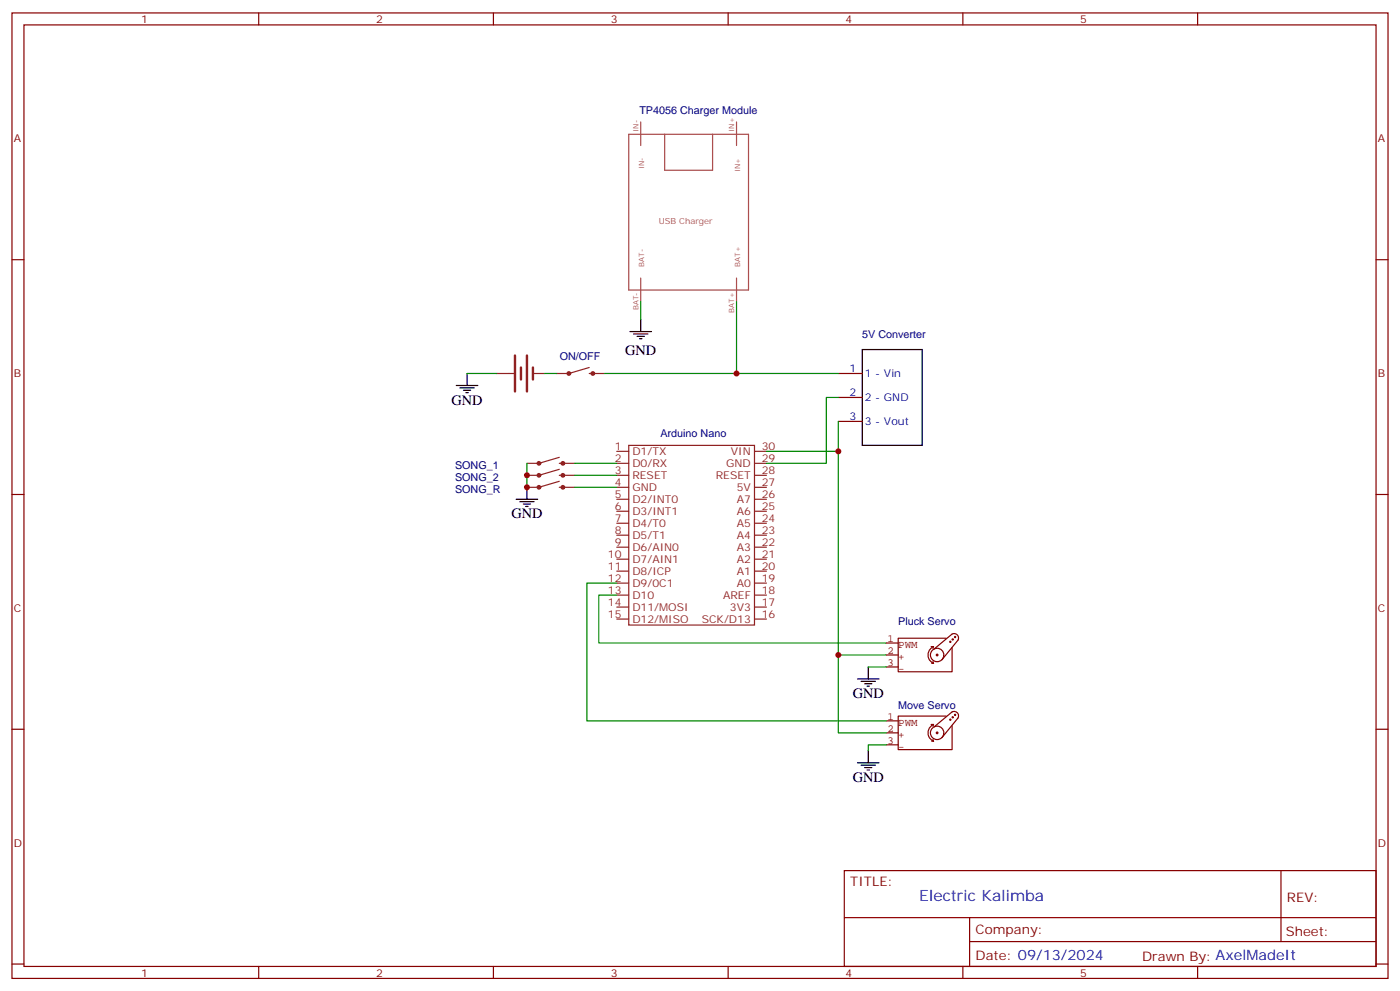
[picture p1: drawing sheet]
<svg xmlns="http://www.w3.org/2000/svg" width="412mm" height="292mm" viewBox="0 0 412 292" stroke-linecap="round" stroke-linejoin="round" font-family="sans-serif">
<g fill="none" stroke="#870000" stroke-width=".35">
<path d="M3.5 3.8h405.4v284.3h-405.4zM7.1 7.3h398.2v277.3h-398.2zM76.2 3.8v3.5M145.3 3.8v3.5M214.5 3.8v3.5M283.6 3.8v3.5M352.8 3.8v3.5M3.5 76.5h3.6M405.3 76.5h3.6M246.9 110h7.1M246.9 117.1h7.1M246.9 124.1h7.1"/>
<path d="M3.5 145.6h3.6M405.3 145.6h3.6M3.5 214.8h3.6M405.3 214.8h3.6M248.7 256.4h156.6v28.2h-156.6zM377.3 256.4v20.9M248.7 270.2h156.5M285.6 277.3h119.6M285.6 270.2v14.2M3.5 283.9h3.6M76.2 284.6v3.5M145.3 284.6v3.5"/>
<path d="M214.5 284.6v3.5M283.6 284.6v3.5M352.8 284.6v3.5M405.3 283.9h3.6"/>
</g>
<g fill="none" stroke="#8c2424" stroke-width=".35">
<path d="M146.4 110h4.9M157 110h3.5M173.6 108.2l-6 1.8h-3.6M173.6 110h4.6M164.7 134.7l-6 1.8h-3.5M164.7 136.5h4.6M164.7 138.2l-6 1.8h-3.5M164.7 140h4.6M181.7 132.9h3.5M181.7 136.5h3.5M181.7 140h3.5M185.2 131.2h37v52.9h-37z"/>
<path d="M222.2 132.9h3.6M222.2 136.5h3.6M222.2 140h3.6M164.7 141.7l-6 1.8h-3.5M164.7 143.5h4.6M181.7 143.5h3.5M181.7 147h3.5M181.7 150.6h3.5M181.7 154.1h3.5M181.7 157.6h3.5M222.2 143.5h3.6M222.2 147h3.6"/>
<path d="M222.2 150.6h3.6M222.2 154.1h3.6M222.2 157.6h3.6M181.7 161.1h3.5M181.7 164.7h3.5M181.7 168.2h3.5M181.7 171.7h3.5M181.7 175.3h3.5M181.7 178.8h3.5M222.2 161.1h3.6M222.2 164.7h3.6M222.2 168.2h3.6"/>
<path d="M222.2 171.7h3.6M222.2 175.3h3.6M222.2 178.8h3.6M181.7 182.3h3.5M222.2 182.3h3.6"/>
</g>
<g fill="none" stroke="#000" stroke-width=".35">
<path d="M185.6 97.6h6.3M186.6 98.4h4.3M187.7 99.1h2.1M188.4 99.8h.7M188.7 94.1v3.5M134.4 113.5h6.4M135.5 114.2h4.2M136.5 114.9h2.1M137.2 115.6h.7M137.6 110v3.5M254 102.9h17.6v28.3h-17.6zM152 147h6.4"/>
<path d="M153.1 147.7h4.2M154.2 148.4h2.1M154.9 149.2h.7M155.2 143.5v3.5M252.6 200h6.3M255.8 196.4v3.6M253.6 200.7h4.3M254.7 201.4h2.1M255.4 202.1h.7M252.6 224.6h6.3M253.6 225.4h4.3M254.7 226.1h2.1"/>
<path d="M255.4 226.8h.7M255.8 221.1v3.5"/>
</g>
<g fill="none" stroke="#850000" stroke-width=".35">
<path d="M261.1 189.4h3.5M261.1 192.9h3.5M261.1 196.4h3.5M274.3 190.4h.7M274.5 195.4h.5M274.8 194.8l.2 .6M275 190.4l-.2 .6M275 190.4a2.68 2.68 0 0 0-1.6 2.5 2.68 2.68 0 0 0 1.6 2.5M276.3 192.9l-.3-.2-.2 .2 .4 .2M278 192.9a1.98 1.98 0 0 0-2.9-1.7 1.98 1.98 0 0 0-.1 3.4 1.98 1.98 0 0 0 3-1.5M278.7 188h-14.1v9.8h15.9v-7M280.1 189l-.2-.2-.1 .2 .3 .1"/>
<path d="M280.8 188.3l-.2-.2-.1 .2 .3 .1M281.5 187.6l-.2-.2-.1 .2 .3 .1M282.2 188.5a1.31 1.31 0 0 0-.2-1.5 1.31 1.31 0 0 0-1.5-.3l-5.3 4.4M282.2 188.5l-4.7 5.8M261.1 212.3h3.5M261.1 215.8h3.5M261.1 219.4h3.5M274.3 213.4h.7M274.5 218.3h.5M274.8 217.8l.2 .5M275 213.4l-.2 .5M275 213.4a2.68 2.68 0 0 0-1.6 2.4 2.68 2.68 0 0 0 1.6 2.5"/>
<path d="M275.2 214.1l5.3-4.4a1.31 1.31 0 0 1 1.5 .2 1.31 1.31 0 0 1 .2 1.5l-4.7 5.8M276.3 215.8l-.3-.2-.2 .2 .4 .2M278 215.8a1.98 1.98 0 0 0-2.9-1.7 1.98 1.98 0 0 0-.1 3.4 1.98 1.98 0 0 0 3-1.5M278.7 210.9h-14.1v9.9h15.9v-7.1M280.1 211.9l-.2-.1-.1 .1 .3 .2M280.8 211.2l-.2-.1-.1 .1 .3 .2M281.5 210.5l-.2-.1-.1 .1 .3 .2"/>
</g>
<g fill="none" stroke="#8c2424" stroke-width=".71">
<path d="M151.7 104.7v10.6M153.5 108.2v3.6M155.2 104.7v10.6M157 108.2v3.6"/>
<circle cx="167.6" cy="110" r=".35"/>
<circle cx="174.6" cy="110" r=".35"/>
<circle cx="158.8" cy="140" r=".35"/>
<circle cx="158.8" cy="136.5" r=".35"/>
<circle cx="165.8" cy="136.5" r=".35"/>
<circle cx="165.8" cy="140" r=".35"/>
<circle cx="158.8" cy="143.5" r=".35"/>
<circle cx="165.8" cy="143.5" r=".35"/>
</g>
<g fill="none" stroke="#008700" stroke-width=".35">
<path d="M188.7 88.8v5.3M217 88.8v21.2h-38.8M137.6 110h8.8M160.5 110h3.5M217 110h29.9M246.9 117.1h-3.5v19.4h-17.6M155.2 136.5v7M169.3 136.5h12.4M169.3 140h12.4M246.9 124.1v8.8h-21.1M246.9 132.9v60h14.2M169.3 143.5h12.4"/>
<path d="M181.7 175.3h-5.3v14.1h84.7M181.7 171.7h-8.8v40.6h88.2M246.9 192.9v22.9h14.2M255.8 196.4h5.3M261.1 219.4h-5.3v1.7"/>
</g>
<path d="M185.2 39.6h35.3v45.8h-35.3zM188.7 35.9v7M195.8 39.6v10.5h14.1v-10.5M217 35.9v7M188.7 81.9v6.9M217 81.9v6.9" fill="none" stroke="#a64a4a" stroke-width=".35"/>
<g fill="#c00">
<circle cx="155.2" cy="140" r=".88"/>
<circle cx="155.2" cy="143.5" r=".88"/>
<circle cx="217" cy="110" r=".88"/>
<circle cx="246.9" cy="132.9" r=".88"/>
<circle cx="246.9" cy="192.9" r=".88"/>
</g>
<text font-size="4.6" fill="#00f" x="270.8" y="265.4">Electric Kalimba</text>
<g font-size="4.2">
<text x="184.1" y="104.4">GND</text>
<text x="133" y="119.2">GND</text>
<text x="150.6" y="152.7">GND</text>
<text x="251.2" y="205.6">GND</text>
<text x="251.2" y="230.3">GND</text>
</g>
<g font-size="3.9" fill="#800">
<text x="250.5" y="261">TITLE:</text>
<text x="379.1" y="265.7">REV:</text>
<text x="287.4" y="275.2">Company:</text>
<text x="378.7" y="275.8">Sheet:</text>
<text x="287.4" y="282.9">Date: 09/13/2024</text>
<text x="336.4" y="282.9">Drawn By: AxelMadeIt</text>
</g>
<g font-size="3.2" fill="#800">
<text x="41.6" y="6.8">1</text>
<text x="110.8" y="6.8">2</text>
<text x="179.9" y="6.8">3</text>
<text x="249.1" y="6.8">4</text>
<text x="318.2" y="6.8">5</text>
<text x="4.1" y="41.9">A</text>
<text x="405.9" y="41.9">A</text>
<text x="4.1" y="111.1">B</text>
<text x="405.9" y="111.1">B</text>
<text x="4.1" y="180.2">C</text>
<text x="405.9" y="180.2">C</text>
<text x="4.1" y="249.3">D</text>
<text x="405.9" y="249.3">D</text>
<text x="41.6" y="287.6">1</text>
<text x="110.8" y="287.6">2</text>
<text x="179.9" y="287.6">3</text>
<text x="249.1" y="287.6">4</text>
<text x="318.2" y="287.6">5</text>
</g>
<g font-size="3.2" fill="#000080">
<text x="188.3" y="33.5">TP4056 Charger Module</text>
<text x="254" y="99.4">5V Converter</text>
<text x="164.9" y="105.9">ON/OFF</text>
<text x="194.5" y="128.7">Arduino Nano</text>
<text x="134.1" y="141.7">SONG_2</text>
<text x="134.1" y="138.2">SONG_1</text>
<text x="134.1" y="145.3">SONG_R</text>
<text x="264.6" y="184.1">Pluck Servo</text>
<text x="264.6" y="208.8">Move Servo</text>
</g>
<g font-size="3.2" fill="#00f">
<text x="250.2" y="109.6">1</text>
<text x="254.7" y="111.1">1 - Vin</text>
<text x="250.2" y="116.7">2</text>
<text x="254.7" y="118.1">2 - GND</text>
<text x="250.2" y="123.8">3</text>
<text x="254.7" y="125.2">3 - Vout</text>
</g>
<g font-size="3.2" fill="#8d2323">
<text x="181.1" y="132.6">1</text>
<text x="181.1" y="136.1">2</text>
<text x="186.3" y="134">D1/TX</text>
<text x="186.3" y="137.5">D0/RX</text>
<text x="213.9" y="137.5">GND</text>
<text x="215.3" y="134">VIN</text>
<text x="224.4" y="132.6">30</text>
<text x="224.4" y="136.1">29</text>
<text x="181.1" y="139.6">3</text>
<text x="181.1" y="143.2">4</text>
<text x="186.3" y="141">RESET</text>
<text x="210.8" y="141">RESET</text>
<text x="224.4" y="143.2">27</text>
<text x="224.4" y="139.6">28</text>
<text x="181.1" y="146.7">5</text>
<text x="186.3" y="144.6">GND</text>
<text x="186.3" y="148.1">D2/INT0</text>
<text x="217" y="148.1">A7</text>
<text x="217" y="144.6">5V</text>
<text x="224.4" y="146.7">26</text>
<text x="181.1" y="150.2">6</text>
<text x="181.1" y="153.7">7</text>
<text x="186.3" y="151.6">D3/INT1</text>
<text x="186.3" y="155.2">D4/T0</text>
<text x="217" y="155.2">A5</text>
<text x="217" y="151.6">A6</text>
<text x="224.4" y="153.7">24</text>
<text x="224.4" y="150.2">25</text>
<text x="181.1" y="157.3">8</text>
<text x="181.1" y="160.8">9</text>
<text x="186.3" y="158.7">D5/T1</text>
<text x="217" y="158.7">A4</text>
<text x="224.4" y="160.8">22</text>
<text x="224.4" y="157.3">23</text>
<text x="179.1" y="164.3">10</text>
<text x="179.1" y="167.9">11</text>
<text x="186.3" y="162.2">D6/AIN0</text>
<text x="186.3" y="165.7">D7/AIN1</text>
<text x="217" y="165.7">A2</text>
<text x="217" y="162.2">A3</text>
<text x="224.4" y="167.9">20</text>
<text x="224.4" y="164.3">21</text>
<text x="179.1" y="171.4">12</text>
<text x="186.3" y="169.3">D8/ICP</text>
<text x="186.3" y="172.8">D9/0C1</text>
<text x="217" y="169.3">A1</text>
<text x="217" y="172.8">A0</text>
<text x="224.4" y="171.4">19</text>
<text x="179.1" y="174.9">13</text>
<text x="179.1" y="178.4">14</text>
<text x="186.3" y="176.3">D10</text>
<text x="186.3" y="179.8">D11/MOSI</text>
<text x="213" y="176.3">AREF</text>
<text x="215" y="179.8">3V3</text>
<text x="224.4" y="178.4">17</text>
<text x="224.4" y="174.9">18</text>
<text x="179.1" y="182">15</text>
<text x="186.3" y="183.4">D12/MISO</text>
<text x="206.7" y="183.4">SCK/D13</text>
<text x="224.4" y="182">16</text>
</g>
<g font-size="3.2" fill="#840000">
<text x="261.4" y="189">1</text>
<text x="264.6" y="190.9">PWM</text>
<text x="261.4" y="192.5">2</text>
<text x="261.4" y="196.1">3</text>
<text x="264.6" y="194.4">+</text>
<text x="264.6" y="197.9">-</text>
<text x="261.4" y="211.9">1</text>
<text x="261.4" y="215.5">2</text>
<text x="264.6" y="213.8">PWM</text>
<text x="261.4" y="219">3</text>
<text x="264.6" y="217.3">+</text>
<text x="264.6" y="220.9">-</text>
</g>
<text font-size="2.5" fill="#a54b4b" x="194" y="65.9">USB Charger</text>
<g font-size="2.1" fill="#a54b4b">
<text x="188" y="38.8" transform="rotate(-90 188 38.8)">IN-</text>
<text x="216.3" y="38.8" transform="rotate(-90 216.3 38.8)">IN+</text>
<text x="189.8" y="49.9" transform="rotate(-90 189.8 49.9)">IN-</text>
<text x="218" y="50.6" transform="rotate(-90 218 50.6)">IN+</text>
<text x="189.8" y="78.5" transform="rotate(-90 189.8 78.5)">BAT-</text>
<text x="218" y="78.5" transform="rotate(-90 218 78.5)">BAT+</text>
<text x="188" y="91.3" transform="rotate(-90 188 91.3)">BAT-</text>
<text x="216.3" y="92.1" transform="rotate(-90 216.3 92.1)">BAT+</text>
</g>
</svg>
